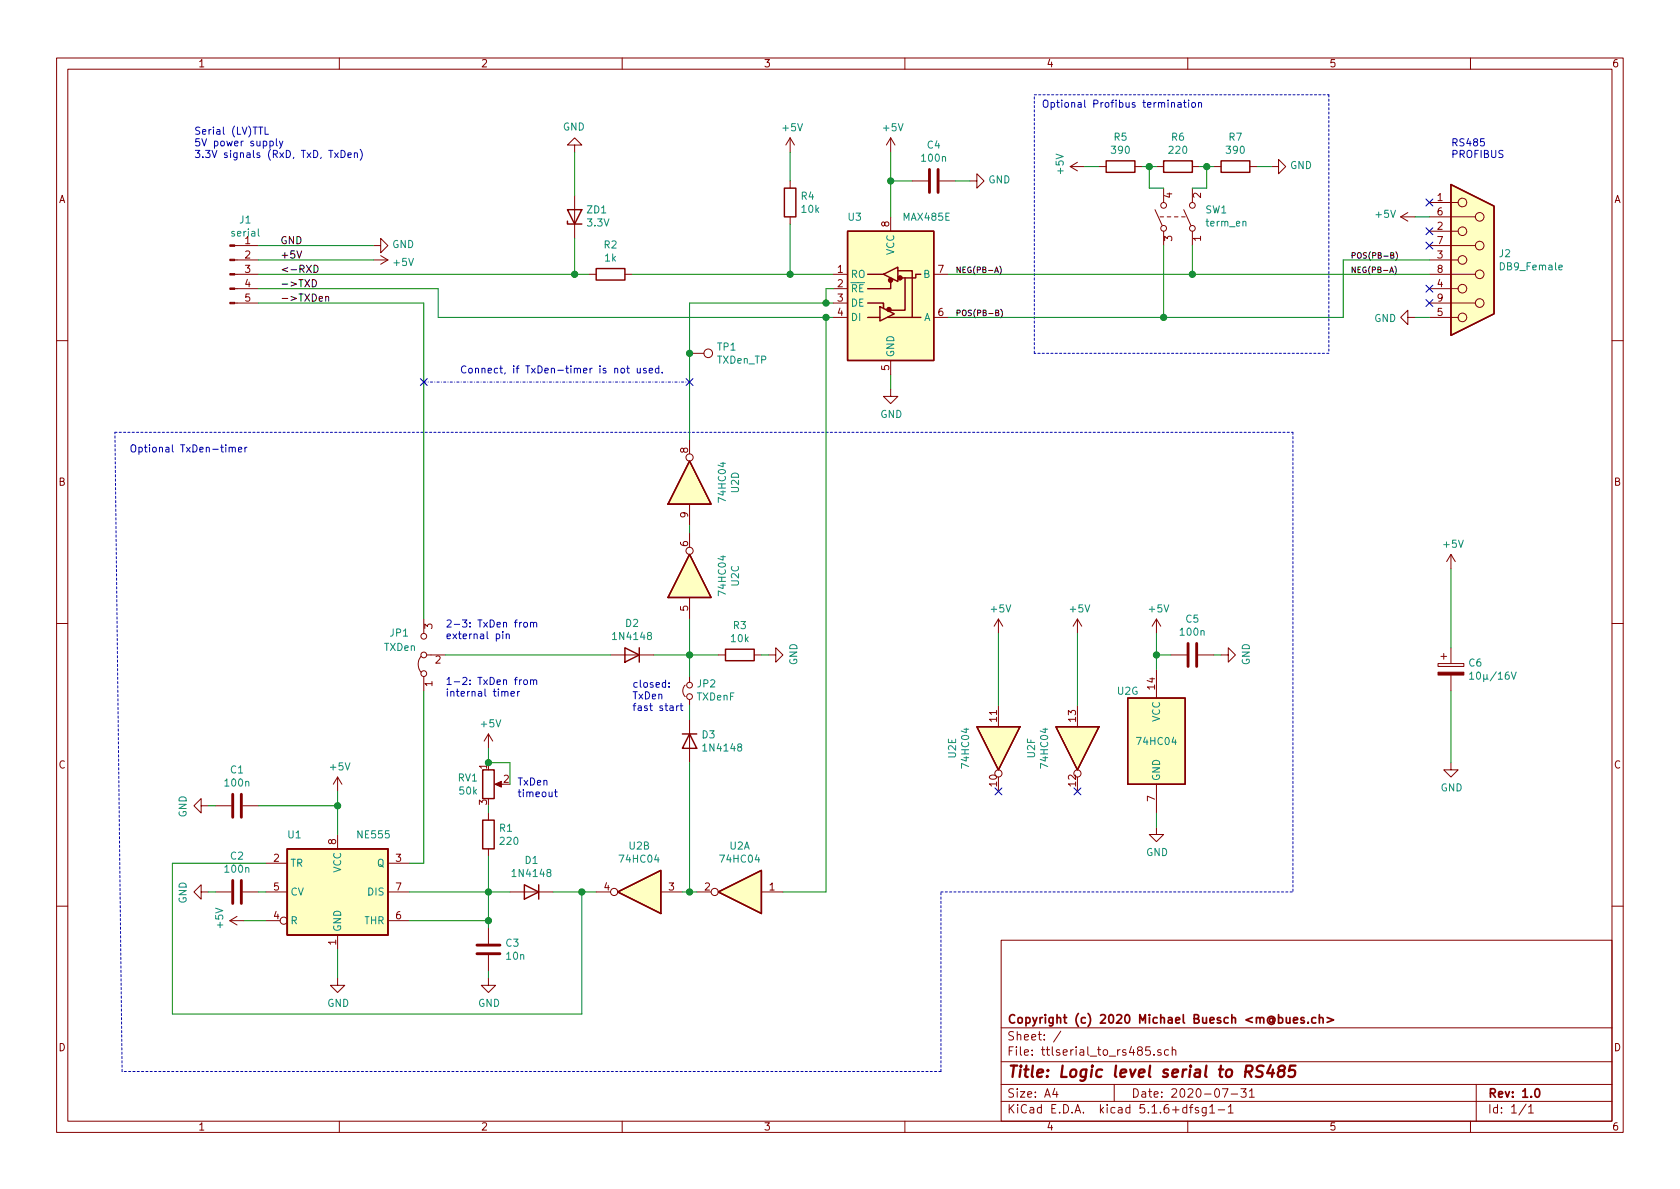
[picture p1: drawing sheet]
EESchema Schematic File Version 4
EELAYER 30 0
EELAYER END
$Descr A4 11693 8268
encoding utf-8
Sheet 1 1
Title "Logic level serial to RS485"
Date "2020-07-31"
Rev "1.0"
Comp "Copyright (c) 2020 Michael Buesch <m@bues.ch>"
Comment1 ""
Comment2 ""
Comment3 ""
Comment4 ""
$EndDescr
$Comp
L Interface_UART:MAX485E U3
U 1 1
P 6200 2000
F 0 "U3" H 5950 2500 50  0000 C CNN
F 1 "MAX485E" H 6450 2500 50  0000 C CNN
F 2 "" H 6200 1300 50  0001 C CNN
F 3 "https://datasheets.maximintegrated.com/en/ds/MAX1487E-MAX491E.pdf" H 6200 2050 50  0001 C CNN
	1    6200 2000
	1    0    0    -1  
$EndComp
Wire Wire Line
	5800 2000 5750 2000
Wire Wire Line
	5750 2000 5750 2100
Wire Wire Line
	5750 2100 5800 2100
$Comp
L Device:R R2
U 1 1
P 4250 1900
F 0 "R2" V 4043 1900 50  0000 C CNN
F 1 "1k" V 4134 1900 50  0000 C CNN
F 2 "" V 4180 1900 50  0001 C CNN
F 3 "~" H 4250 1900 50  0001 C CNN
	1    4250 1900
	0    1    1    0   
$EndComp
$Comp
L Device:D_Zener ZD1
U 1 1
P 4000 1500
F 0 "ZD1" V 4046 1421 50  0000 R CNN
F 1 "3.3V" V 3955 1421 50  0000 R CNN
F 2 "" H 4000 1500 50  0001 C CNN
F 3 "~" H 4000 1500 50  0001 C CNN
	1    4000 1500
	0    -1   -1   0   
$EndComp
Wire Wire Line
	5800 1900 5500 1900
Wire Wire Line
	4100 1900 4000 1900
Wire Wire Line
	4000 1650 4000 1900
Connection ~ 4000 1900
$Comp
L Device:R R4
U 1 1
P 5500 1400
F 0 "R4" H 5570 1446 50  0000 L CNN
F 1 "10k" H 5570 1355 50  0000 L CNN
F 2 "" V 5430 1400 50  0001 C CNN
F 3 "~" H 5500 1400 50  0001 C CNN
	1    5500 1400
	1    0    0    -1  
$EndComp
Wire Wire Line
	5500 1550 5500 1900
Connection ~ 5500 1900
Wire Wire Line
	5500 1900 4400 1900
$Comp
L power:+5V #PWR012
U 1 1
P 5500 1050
F 0 "#PWR012" H 5500 900 50  0001 C CNN
F 1 "+5V" H 5515 1223 50  0000 C CNN
F 2 "" H 5500 1050 50  0001 C CNN
F 3 "" H 5500 1050 50  0001 C CNN
	1    5500 1050
	1    0    0    -1  
$EndComp
Wire Wire Line
	5500 1050 5500 1250
$Comp
L power:GND #PWR06
U 1 1
P 2600 1700
F 0 "#PWR06" H 2600 1450 50  0001 C CNN
F 1 "GND" V 2605 1572 50  0000 R CNN
F 2 "" H 2600 1700 50  0001 C CNN
F 3 "" H 2600 1700 50  0001 C CNN
	1    2600 1700
	0    -1   -1   0   
$EndComp
$Comp
L power:+5V #PWR07
U 1 1
P 2600 1800
F 0 "#PWR07" H 2600 1650 50  0001 C CNN
F 1 "+5V" V 2615 1928 50  0000 L CNN
F 2 "" H 2600 1800 50  0001 C CNN
F 3 "" H 2600 1800 50  0001 C CNN
	1    2600 1800
	0    1    1    0   
$EndComp
Wire Wire Line
	1800 1700 2600 1700
Wire Wire Line
	1800 1800 2600 1800
Wire Wire Line
	3050 2000 3050 2200
Text Label 1950 1700 0    50   ~ 0
GND
Text Label 1950 1800 0    50   ~ 0
+5V
Text Label 1950 1900 0    50   ~ 0
<-RXD
Text Label 1950 2000 0    50   ~ 0
->TXD
$Comp
L power:+5V #PWR013
U 1 1
P 6200 1050
F 0 "#PWR013" H 6200 900 50  0001 C CNN
F 1 "+5V" H 6215 1223 50  0000 C CNN
F 2 "" H 6200 1050 50  0001 C CNN
F 3 "" H 6200 1050 50  0001 C CNN
	1    6200 1050
	1    0    0    -1  
$EndComp
$Comp
L power:GND #PWR014
U 1 1
P 6200 2700
F 0 "#PWR014" H 6200 2450 50  0001 C CNN
F 1 "GND" H 6205 2527 50  0000 C CNN
F 2 "" H 6200 2700 50  0001 C CNN
F 3 "" H 6200 2700 50  0001 C CNN
	1    6200 2700
	1    0    0    -1  
$EndComp
Wire Wire Line
	6200 2600 6200 2700
$Comp
L power:GND #PWR010
U 1 1
P 4000 1050
F 0 "#PWR010" H 4000 800 50  0001 C CNN
F 1 "GND" H 4005 877 50  0000 C CNN
F 2 "" H 4000 1050 50  0001 C CNN
F 3 "" H 4000 1050 50  0001 C CNN
	1    4000 1050
	-1   0    0    1   
$EndComp
Wire Wire Line
	4000 1050 4000 1350
$Comp
L Device:C C4
U 1 1
P 6500 1250
F 0 "C4" V 6248 1250 50  0000 C CNN
F 1 "100n" V 6339 1250 50  0000 C CNN
F 2 "" H 6538 1100 50  0001 C CNN
F 3 "~" H 6500 1250 50  0001 C CNN
	1    6500 1250
	0    1    1    0   
$EndComp
Wire Wire Line
	6350 1250 6200 1250
Connection ~ 6200 1250
Wire Wire Line
	6200 1250 6200 1500
$Comp
L power:GND #PWR015
U 1 1
P 6750 1250
F 0 "#PWR015" H 6750 1000 50  0001 C CNN
F 1 "GND" V 6755 1122 50  0000 R CNN
F 2 "" H 6750 1250 50  0001 C CNN
F 3 "" H 6750 1250 50  0001 C CNN
	1    6750 1250
	0    -1   -1   0   
$EndComp
Wire Wire Line
	6650 1250 6750 1250
$Comp
L Device:CP C6
U 1 1
P 10100 4650
F 0 "C6" H 10218 4696 50  0000 L CNN
F 1 "10µ/16V" H 10218 4605 50  0000 L CNN
F 2 "" H 10138 4500 50  0001 C CNN
F 3 "~" H 10100 4650 50  0001 C CNN
	1    10100 4650
	1    0    0    -1  
$EndComp
$Comp
L Connector:DB9_Female J2
U 1 1
P 10250 1800
F 0 "J2" H 10430 1846 50  0000 L CNN
F 1 "DB9_Female" H 10430 1755 50  0000 L CNN
F 2 "" H 10250 1800 50  0001 C CNN
F 3 " ~" H 10250 1800 50  0001 C CNN
	1    10250 1800
	1    0    0    -1  
$EndComp
$Comp
L power:GND #PWR024
U 1 1
P 9850 2200
F 0 "#PWR024" H 9850 1950 50  0001 C CNN
F 1 "GND" V 9855 2072 50  0000 R CNN
F 2 "" H 9850 2200 50  0001 C CNN
F 3 "" H 9850 2200 50  0001 C CNN
	1    9850 2200
	0    1    1    0   
$EndComp
Wire Wire Line
	9850 2200 9950 2200
$Comp
L power:+5V #PWR023
U 1 1
P 9850 1500
F 0 "#PWR023" H 9850 1350 50  0001 C CNN
F 1 "+5V" V 9865 1628 50  0000 L CNN
F 2 "" H 9850 1500 50  0001 C CNN
F 3 "" H 9850 1500 50  0001 C CNN
	1    9850 1500
	0    -1   -1   0   
$EndComp
Wire Wire Line
	9850 1500 9950 1500
Wire Wire Line
	9350 1800 9350 2200
Wire Wire Line
	9350 1800 9950 1800
Wire Wire Line
	1800 2000 3050 2000
$Comp
L Timer:NE555P U1
U 1 1
P 2350 6200
F 0 "U1" H 2050 6600 50  0000 C CNN
F 1 "NE555" H 2600 6600 50  0000 C CNN
F 2 "Package_DIP:DIP-8_W7.62mm" H 3000 5800 50  0001 C CNN
F 3 "http://www.ti.com/lit/ds/symlink/ne555.pdf" H 3200 5800 50  0001 C CNN
	1    2350 6200
	1    0    0    -1  
$EndComp
$Comp
L power:+5V #PWR04
U 1 1
P 2350 5500
F 0 "#PWR04" H 2350 5350 50  0001 C CNN
F 1 "+5V" H 2365 5673 50  0000 C CNN
F 2 "" H 2350 5500 50  0001 C CNN
F 3 "" H 2350 5500 50  0001 C CNN
	1    2350 5500
	1    0    0    -1  
$EndComp
$Comp
L power:GND #PWR05
U 1 1
P 2350 6800
F 0 "#PWR05" H 2350 6550 50  0001 C CNN
F 1 "GND" H 2355 6627 50  0000 C CNN
F 2 "" H 2350 6800 50  0001 C CNN
F 3 "" H 2350 6800 50  0001 C CNN
	1    2350 6800
	1    0    0    -1  
$EndComp
Wire Wire Line
	2350 5500 2350 5600
Wire Wire Line
	2350 6600 2350 6800
$Comp
L power:+5V #PWR03
U 1 1
P 1700 6400
F 0 "#PWR03" H 1700 6250 50  0001 C CNN
F 1 "+5V" H 1715 6573 50  0000 C CNN
F 2 "" H 1700 6400 50  0001 C CNN
F 3 "" H 1700 6400 50  0001 C CNN
	1    1700 6400
	0    -1   -1   0   
$EndComp
Wire Wire Line
	1700 6400 1850 6400
$Comp
L Device:C C3
U 1 1
P 3400 6600
F 0 "C3" H 3515 6646 50  0000 L CNN
F 1 "10n" H 3515 6555 50  0000 L CNN
F 2 "" H 3438 6450 50  0001 C CNN
F 3 "~" H 3400 6600 50  0001 C CNN
	1    3400 6600
	1    0    0    -1  
$EndComp
$Comp
L power:GND #PWR09
U 1 1
P 3400 6800
F 0 "#PWR09" H 3400 6550 50  0001 C CNN
F 1 "GND" H 3405 6627 50  0000 C CNN
F 2 "" H 3400 6800 50  0001 C CNN
F 3 "" H 3400 6800 50  0001 C CNN
	1    3400 6800
	1    0    0    -1  
$EndComp
Wire Wire Line
	3400 6750 3400 6800
Wire Wire Line
	2850 6200 3400 6200
Wire Wire Line
	3400 6200 3400 6400
Wire Wire Line
	2850 6400 3400 6400
Connection ~ 3400 6400
Wire Wire Line
	3400 6400 3400 6450
$Comp
L Device:D D1
U 1 1
P 3700 6200
F 0 "D1" H 3700 5983 50  0000 C CNN
F 1 "1N4148" H 3700 6074 50  0000 C CNN
F 2 "" H 3700 6200 50  0001 C CNN
F 3 "~" H 3700 6200 50  0001 C CNN
	1    3700 6200
	-1   0    0    1   
$EndComp
Wire Wire Line
	3400 6200 3550 6200
Connection ~ 3400 6200
Wire Wire Line
	3850 6200 4050 6200
Wire Wire Line
	4050 6200 4050 7050
Wire Wire Line
	4050 7050 1200 7050
Wire Wire Line
	1200 7050 1200 6000
Wire Wire Line
	1200 6000 1850 6000
$Comp
L Device:C C2
U 1 1
P 1650 6200
F 0 "C2" V 1398 6200 50  0000 C CNN
F 1 "100n" V 1489 6200 50  0000 C CNN
F 2 "" H 1688 6050 50  0001 C CNN
F 3 "~" H 1650 6200 50  0001 C CNN
	1    1650 6200
	0    1    1    0   
$EndComp
$Comp
L power:GND #PWR02
U 1 1
P 1450 6200
F 0 "#PWR02" H 1450 5950 50  0001 C CNN
F 1 "GND" H 1455 6027 50  0000 C CNN
F 2 "" H 1450 6200 50  0001 C CNN
F 3 "" H 1450 6200 50  0001 C CNN
	1    1450 6200
	0    1    1    0   
$EndComp
Wire Wire Line
	1450 6200 1500 6200
Wire Wire Line
	1800 6200 1850 6200
Connection ~ 5750 2200
Wire Wire Line
	5750 2200 5800 2200
Wire Wire Line
	5750 2200 5750 6200
$Comp
L power:+5V #PWR08
U 1 1
P 3400 5200
F 0 "#PWR08" H 3400 5050 50  0001 C CNN
F 1 "+5V" H 3415 5373 50  0000 C CNN
F 2 "" H 3400 5200 50  0001 C CNN
F 3 "" H 3400 5200 50  0001 C CNN
	1    3400 5200
	1    0    0    -1  
$EndComp
Wire Wire Line
	3400 5200 3400 5300
$Comp
L Device:C C1
U 1 1
P 1650 5600
F 0 "C1" V 1398 5600 50  0000 C CNN
F 1 "100n" V 1489 5600 50  0000 C CNN
F 2 "" H 1688 5450 50  0001 C CNN
F 3 "~" H 1650 5600 50  0001 C CNN
	1    1650 5600
	0    1    1    0   
$EndComp
$Comp
L power:GND #PWR01
U 1 1
P 1450 5600
F 0 "#PWR01" H 1450 5350 50  0001 C CNN
F 1 "GND" H 1455 5427 50  0000 C CNN
F 2 "" H 1450 5600 50  0001 C CNN
F 3 "" H 1450 5600 50  0001 C CNN
	1    1450 5600
	0    1    1    0   
$EndComp
Wire Wire Line
	1450 5600 1500 5600
Wire Wire Line
	1800 5600 2350 5600
Connection ~ 2350 5600
Wire Wire Line
	2350 5600 2350 5800
NoConn ~ 9950 1400
NoConn ~ 9950 1600
NoConn ~ 9950 1700
NoConn ~ 9950 2000
NoConn ~ 9950 2100
Wire Wire Line
	10100 4800 10100 5300
$Comp
L Connector:Conn_01x05_Male J1
U 1 1
P 1600 1900
F 0 "J1" H 1708 2281 50  0000 C CNN
F 1 "serial" H 1708 2190 50  0000 C CNN
F 2 "" H 1600 1900 50  0001 C CNN
F 3 "~" H 1600 1900 50  0001 C CNN
	1    1600 1900
	1    0    0    -1  
$EndComp
$Comp
L Jumper:Jumper_3_Bridged12 JP1
U 1 1
P 2950 4550
F 0 "JP1" V 3100 4650 50  0000 L CNN
F 1 "TXDen" V 3000 4600 50  0000 L CNN
F 2 "" H 2950 4550 50  0001 C CNN
F 3 "~" H 2950 4550 50  0001 C CNN
	1    2950 4550
	0    -1   -1   0   
$EndComp
Wire Wire Line
	2950 2100 1800 2100
Wire Wire Line
	2950 4800 2950 6000
Wire Wire Line
	2950 6000 2850 6000
Text Label 1950 2100 0    50   ~ 0
->TXDen
$Comp
L Device:D D3
U 1 1
P 4800 5150
F 0 "D3" V 4754 5230 50  0000 L CNN
F 1 "1N4148" V 4845 5230 50  0000 L CNN
F 2 "" H 4800 5150 50  0001 C CNN
F 3 "~" H 4800 5150 50  0001 C CNN
	1    4800 5150
	0    1    1    0   
$EndComp
$Comp
L Device:D D2
U 1 1
P 4400 4550
F 0 "D2" H 4400 4333 50  0000 C CNN
F 1 "1N4148" H 4400 4424 50  0000 C CNN
F 2 "" H 4400 4550 50  0001 C CNN
F 3 "~" H 4400 4550 50  0001 C CNN
	1    4400 4550
	-1   0    0    1   
$EndComp
$Comp
L Device:Jumper_NC_Small JP2
U 1 1
P 4800 4800
F 0 "JP2" V 4846 4753 50  0000 R CNN
F 1 "TXDenF" V 4755 4753 50  0000 R CNN
F 2 "" H 4800 4800 50  0001 C CNN
F 3 "~" H 4800 4800 50  0001 C CNN
	1    4800 4800
	0    -1   -1   0   
$EndComp
Wire Wire Line
	2950 2100 2950 4300
$Comp
L Device:R_POT RV1
U 1 1
P 3400 5450
F 0 "RV1" H 3330 5496 50  0000 R CNN
F 1 "50k" H 3330 5405 50  0000 R CNN
F 2 "" H 3400 5450 50  0001 C CNN
F 3 "~" H 3400 5450 50  0001 C CNN
	1    3400 5450
	1    0    0    -1  
$EndComp
Wire Wire Line
	3550 5450 3550 5300
Wire Wire Line
	3550 5300 3400 5300
Connection ~ 3400 5300
$Comp
L Device:R R3
U 1 1
P 5150 4550
F 0 "R3" V 4943 4550 50  0000 C CNN
F 1 "10k" V 5034 4550 50  0000 C CNN
F 2 "" V 5080 4550 50  0001 C CNN
F 3 "~" H 5150 4550 50  0001 C CNN
	1    5150 4550
	0    1    1    0   
$EndComp
$Comp
L 74xx:74HC04 U2
U 1 1
P 5150 6200
F 0 "U2" H 5150 5883 50  0000 C CNN
F 1 "74HC04" H 5150 5974 50  0000 C CNN
F 2 "" H 5150 6200 50  0001 C CNN
F 3 "https://assets.nexperia.com/documents/data-sheet/74HC_HCT04.pdf" H 5150 6200 50  0001 C CNN
	1    5150 6200
	-1   0    0    1   
$EndComp
$Comp
L 74xx:74HC04 U2
U 2 1
P 4450 6200
F 0 "U2" H 4450 5883 50  0000 C CNN
F 1 "74HC04" H 4450 5974 50  0000 C CNN
F 2 "" H 4450 6200 50  0001 C CNN
F 3 "https://assets.nexperia.com/documents/data-sheet/74HC_HCT04.pdf" H 4450 6200 50  0001 C CNN
	2    4450 6200
	-1   0    0    1   
$EndComp
Wire Wire Line
	4850 6200 4800 6200
Wire Wire Line
	4150 6200 4050 6200
Connection ~ 4050 6200
Wire Wire Line
	5450 6200 5750 6200
Wire Wire Line
	4800 5300 4800 6200
Connection ~ 4800 6200
Wire Wire Line
	4800 6200 4750 6200
Wire Wire Line
	4800 5000 4800 4900
Wire Wire Line
	4250 4550 3100 4550
Wire Wire Line
	4550 4550 4800 4550
Wire Wire Line
	4800 4700 4800 4550
Connection ~ 4800 4550
Wire Wire Line
	5000 4550 4800 4550
$Comp
L power:GND #PWR011
U 1 1
P 5350 4550
F 0 "#PWR011" H 5350 4300 50  0001 C CNN
F 1 "GND" H 5355 4377 50  0000 C CNN
F 2 "" H 5350 4550 50  0001 C CNN
F 3 "" H 5350 4550 50  0001 C CNN
	1    5350 4550
	0    -1   -1   0   
$EndComp
Wire Wire Line
	5300 4550 5350 4550
$Comp
L 74xx:74HC04 U2
U 4 1
P 4800 3350
F 0 "U2" H 4800 3033 50  0000 C CNN
F 1 "74HC04" H 4800 3124 50  0000 C CNN
F 2 "" H 4800 3350 50  0001 C CNN
F 3 "https://assets.nexperia.com/documents/data-sheet/74HC_HCT04.pdf" H 4800 3350 50  0001 C CNN
	4    4800 3350
	0    -1   -1   0   
$EndComp
$Comp
L 74xx:74HC04 U2
U 3 1
P 4800 4000
F 0 "U2" H 4800 3683 50  0000 C CNN
F 1 "74HC04" H 4800 3774 50  0000 C CNN
F 2 "" H 4800 4000 50  0001 C CNN
F 3 "https://assets.nexperia.com/documents/data-sheet/74HC_HCT04.pdf" H 4800 4000 50  0001 C CNN
	3    4800 4000
	0    -1   -1   0   
$EndComp
Wire Wire Line
	4800 3650 4800 3700
Wire Wire Line
	4800 4300 4800 4550
Wire Wire Line
	4800 3050 4800 2450
$Comp
L 74xx:74HC04 U2
U 7 1
P 8050 5150
F 0 "U2" H 7850 5500 50  0000 C CNN
F 1 "74HC04" H 8050 5150 50  0000 C CNN
F 2 "" H 8050 5150 50  0001 C CNN
F 3 "https://assets.nexperia.com/documents/data-sheet/74HC_HCT04.pdf" H 8050 5150 50  0001 C CNN
	7    8050 5150
	1    0    0    -1  
$EndComp
$Comp
L power:+5V #PWR020
U 1 1
P 8050 4400
F 0 "#PWR020" H 8050 4250 50  0001 C CNN
F 1 "+5V" H 8065 4573 50  0000 C CNN
F 2 "" H 8050 4400 50  0001 C CNN
F 3 "" H 8050 4400 50  0001 C CNN
	1    8050 4400
	1    0    0    -1  
$EndComp
$Comp
L power:GND #PWR021
U 1 1
P 8050 5750
F 0 "#PWR021" H 8050 5500 50  0001 C CNN
F 1 "GND" H 8055 5577 50  0000 C CNN
F 2 "" H 8050 5750 50  0001 C CNN
F 3 "" H 8050 5750 50  0001 C CNN
	1    8050 5750
	1    0    0    -1  
$EndComp
Wire Wire Line
	8050 5650 8050 5750
$Comp
L Device:C C5
U 1 1
P 8300 4550
F 0 "C5" V 8048 4550 50  0000 C CNN
F 1 "100n" V 8139 4550 50  0000 C CNN
F 2 "" H 8338 4400 50  0001 C CNN
F 3 "~" H 8300 4550 50  0001 C CNN
	1    8300 4550
	0    1    1    0   
$EndComp
Wire Wire Line
	8050 4650 8050 4550
Wire Wire Line
	8150 4550 8050 4550
Connection ~ 8050 4550
Wire Wire Line
	8050 4550 8050 4400
$Comp
L power:GND #PWR022
U 1 1
P 8500 4550
F 0 "#PWR022" H 8500 4300 50  0001 C CNN
F 1 "GND" H 8505 4377 50  0000 C CNN
F 2 "" H 8500 4550 50  0001 C CNN
F 3 "" H 8500 4550 50  0001 C CNN
	1    8500 4550
	0    -1   -1   0   
$EndComp
Wire Wire Line
	8450 4550 8500 4550
Wire Wire Line
	6200 1050 6200 1250
$Comp
L power:+5V #PWR025
U 1 1
P 10100 3950
F 0 "#PWR025" H 10100 3800 50  0001 C CNN
F 1 "+5V" H 10115 4123 50  0000 C CNN
F 2 "" H 10100 3950 50  0001 C CNN
F 3 "" H 10100 3950 50  0001 C CNN
	1    10100 3950
	1    0    0    -1  
$EndComp
Wire Wire Line
	10100 3950 10100 4500
$Comp
L power:GND #PWR026
U 1 1
P 10100 5300
F 0 "#PWR026" H 10100 5050 50  0001 C CNN
F 1 "GND" H 10105 5127 50  0000 C CNN
F 2 "" H 10100 5300 50  0001 C CNN
F 3 "" H 10100 5300 50  0001 C CNN
	1    10100 5300
	1    0    0    -1  
$EndComp
Text Notes 10100 1100 0    50   ~ 0
RS485\nPROFIBUS
Text Notes 1350 1100 0    50   ~ 0
Serial (LV)TTL\n5V power supply\n3.3V signals (RxD, TxD, TxDen)
Text Notes 3100 4450 0    50   ~ 0
2-3: TxDen from\nexternal pin
Text Notes 3100 4850 0    50   ~ 0
1-2: TxDen from\ninternal timer
Text Notes 3600 5550 0    50   ~ 0
TxDen\ntimeout
Text Notes 4400 4950 0    50   ~ 0
closed:\nTxDen\nfast start
Wire Wire Line
	3050 2200 5750 2200
Wire Wire Line
	1800 1900 4000 1900
$Comp
L Device:R R1
U 1 1
P 3400 5800
F 0 "R1" H 3470 5846 50  0000 L CNN
F 1 "220" H 3470 5755 50  0000 L CNN
F 2 "" V 3330 5800 50  0001 C CNN
F 3 "~" H 3400 5800 50  0001 C CNN
	1    3400 5800
	1    0    0    -1  
$EndComp
Wire Wire Line
	3400 5600 3400 5650
Wire Wire Line
	3400 5950 3400 6200
$Comp
L Device:R R5
U 1 1
P 7800 1150
F 0 "R5" V 7593 1150 50  0000 C CNN
F 1 "390" V 7684 1150 50  0000 C CNN
F 2 "" V 7730 1150 50  0001 C CNN
F 3 "~" H 7800 1150 50  0001 C CNN
	1    7800 1150
	0    1    1    0   
$EndComp
$Comp
L Device:R R6
U 1 1
P 8200 1150
F 0 "R6" V 7993 1150 50  0000 C CNN
F 1 "220" V 8084 1150 50  0000 C CNN
F 2 "" V 8130 1150 50  0001 C CNN
F 3 "~" H 8200 1150 50  0001 C CNN
	1    8200 1150
	0    1    1    0   
$EndComp
$Comp
L Device:R R7
U 1 1
P 8600 1150
F 0 "R7" V 8393 1150 50  0000 C CNN
F 1 "390" V 8484 1150 50  0000 C CNN
F 2 "" V 8530 1150 50  0001 C CNN
F 3 "~" H 8600 1150 50  0001 C CNN
	1    8600 1150
	0    1    1    0   
$EndComp
$Comp
L power:GND #PWR019
U 1 1
P 8850 1150
F 0 "#PWR019" H 8850 900 50  0001 C CNN
F 1 "GND" V 8855 1022 50  0000 R CNN
F 2 "" H 8850 1150 50  0001 C CNN
F 3 "" H 8850 1150 50  0001 C CNN
	1    8850 1150
	0    -1   -1   0   
$EndComp
$Comp
L power:+5V #PWR016
U 1 1
P 7550 1150
F 0 "#PWR016" H 7550 1000 50  0001 C CNN
F 1 "+5V" H 7565 1323 50  0000 C CNN
F 2 "" H 7550 1150 50  0001 C CNN
F 3 "" H 7550 1150 50  0001 C CNN
	1    7550 1150
	0    -1   -1   0   
$EndComp
$Comp
L Switch:SW_DPST SW1
U 1 1
P 8200 1500
F 0 "SW1" V 8246 1312 50  0000 R CNN
F 1 "term_en" V 8155 1312 50  0000 R CNN
F 2 "" H 8200 1500 50  0001 C CNN
F 3 "~" H 8200 1500 50  0001 C CNN
	1    8200 1500
	0    -1   -1   0   
$EndComp
Text Label 9400 1900 0    39   ~ 0
NEG(PB-A)
Text Label 9400 1800 0    39   ~ 0
POS(PB-B)
Wire Wire Line
	7550 1150 7650 1150
Wire Wire Line
	7950 1150 8000 1150
Wire Wire Line
	8350 1150 8400 1150
Wire Wire Line
	8750 1150 8850 1150
Wire Wire Line
	8100 1300 8000 1300
Wire Wire Line
	8000 1300 8000 1150
Connection ~ 8000 1150
Wire Wire Line
	8000 1150 8050 1150
Wire Wire Line
	8300 1300 8400 1300
Wire Wire Line
	8400 1300 8400 1150
Connection ~ 8400 1150
Wire Wire Line
	8400 1150 8450 1150
Wire Wire Line
	6600 2200 8100 2200
Wire Wire Line
	6600 1900 8300 1900
Wire Wire Line
	8300 1700 8300 1900
Connection ~ 8300 1900
Wire Wire Line
	8100 1700 8100 2200
Connection ~ 8100 2200
Text Label 6650 2200 0    39   ~ 0
POS(PB-B)
Text Label 6650 1900 0    39   ~ 0
NEG(PB-A)
Wire Wire Line
	8300 1900 9950 1900
Wire Wire Line
	8100 2200 9350 2200
Wire Notes Line
	9250 650  9250 2450
Wire Notes Line
	9250 2450 7200 2450
Wire Notes Line
	7200 2450 7200 650 
Wire Notes Line
	7200 650  9250 650 
Text Notes 7250 750  0    50   ~ 0
Optional Profibus termination
Wire Notes Line
	6550 7450 850  7450
Wire Notes Line
	850  7450 800  3000
Text Notes 900  3150 0    50   ~ 0
Optional TxDen-timer
$Comp
L 74xx:74HC04 U2
U 5 1
P 6950 5200
F 0 "U2" H 6950 4883 50  0000 C CNN
F 1 "74HC04" H 6950 4974 50  0000 C CNN
F 2 "" H 6950 5200 50  0001 C CNN
F 3 "https://assets.nexperia.com/documents/data-sheet/74HC_HCT04.pdf" H 6950 5200 50  0001 C CNN
	5    6950 5200
	0    1    1    0   
$EndComp
$Comp
L 74xx:74HC04 U2
U 6 1
P 7500 5200
F 0 "U2" H 7500 4883 50  0000 C CNN
F 1 "74HC04" H 7500 4974 50  0000 C CNN
F 2 "" H 7500 5200 50  0001 C CNN
F 3 "https://assets.nexperia.com/documents/data-sheet/74HC_HCT04.pdf" H 7500 5200 50  0001 C CNN
	6    7500 5200
	0    1    1    0   
$EndComp
NoConn ~ 6950 5500
NoConn ~ 7500 5500
$Comp
L power:+5V #PWR017
U 1 1
P 6950 4400
F 0 "#PWR017" H 6950 4250 50  0001 C CNN
F 1 "+5V" H 6965 4573 50  0000 C CNN
F 2 "" H 6950 4400 50  0001 C CNN
F 3 "" H 6950 4400 50  0001 C CNN
	1    6950 4400
	1    0    0    -1  
$EndComp
$Comp
L power:+5V #PWR018
U 1 1
P 7500 4400
F 0 "#PWR018" H 7500 4250 50  0001 C CNN
F 1 "+5V" H 7515 4573 50  0000 C CNN
F 2 "" H 7500 4400 50  0001 C CNN
F 3 "" H 7500 4400 50  0001 C CNN
	1    7500 4400
	1    0    0    -1  
$EndComp
Wire Wire Line
	6950 4400 6950 4900
Wire Wire Line
	7500 4400 7500 4900
$Comp
L Connector:TestPoint TP1
U 1 1
P 4800 2450
F 0 "TP1" V 4754 2638 50  0000 L CNN
F 1 "TXDen_TP" V 4845 2638 50  0000 L CNN
F 2 "" H 5000 2450 50  0001 C CNN
F 3 "~" H 5000 2450 50  0001 C CNN
	1    4800 2450
	0    1    1    0   
$EndComp
Connection ~ 4800 2450
Wire Wire Line
	4800 2450 4800 2100
Connection ~ 5750 2100
Wire Wire Line
	4800 2100 5750 2100
Wire Notes Line
	6550 7450 6550 6200
Wire Notes Line
	6550 6200 9000 6200
Wire Notes Line
	800  3000 9000 3000
Wire Notes Line
	9000 3000 9000 6200
Wire Notes Line style dash_dot
	2950 2650 4800 2650
Text Notes 3200 2600 0    50   ~ 0
Connect, if TxDen-timer is not used.
NoConn ~ 2950 2650
NoConn ~ 4800 2650
$EndSCHEMATC
